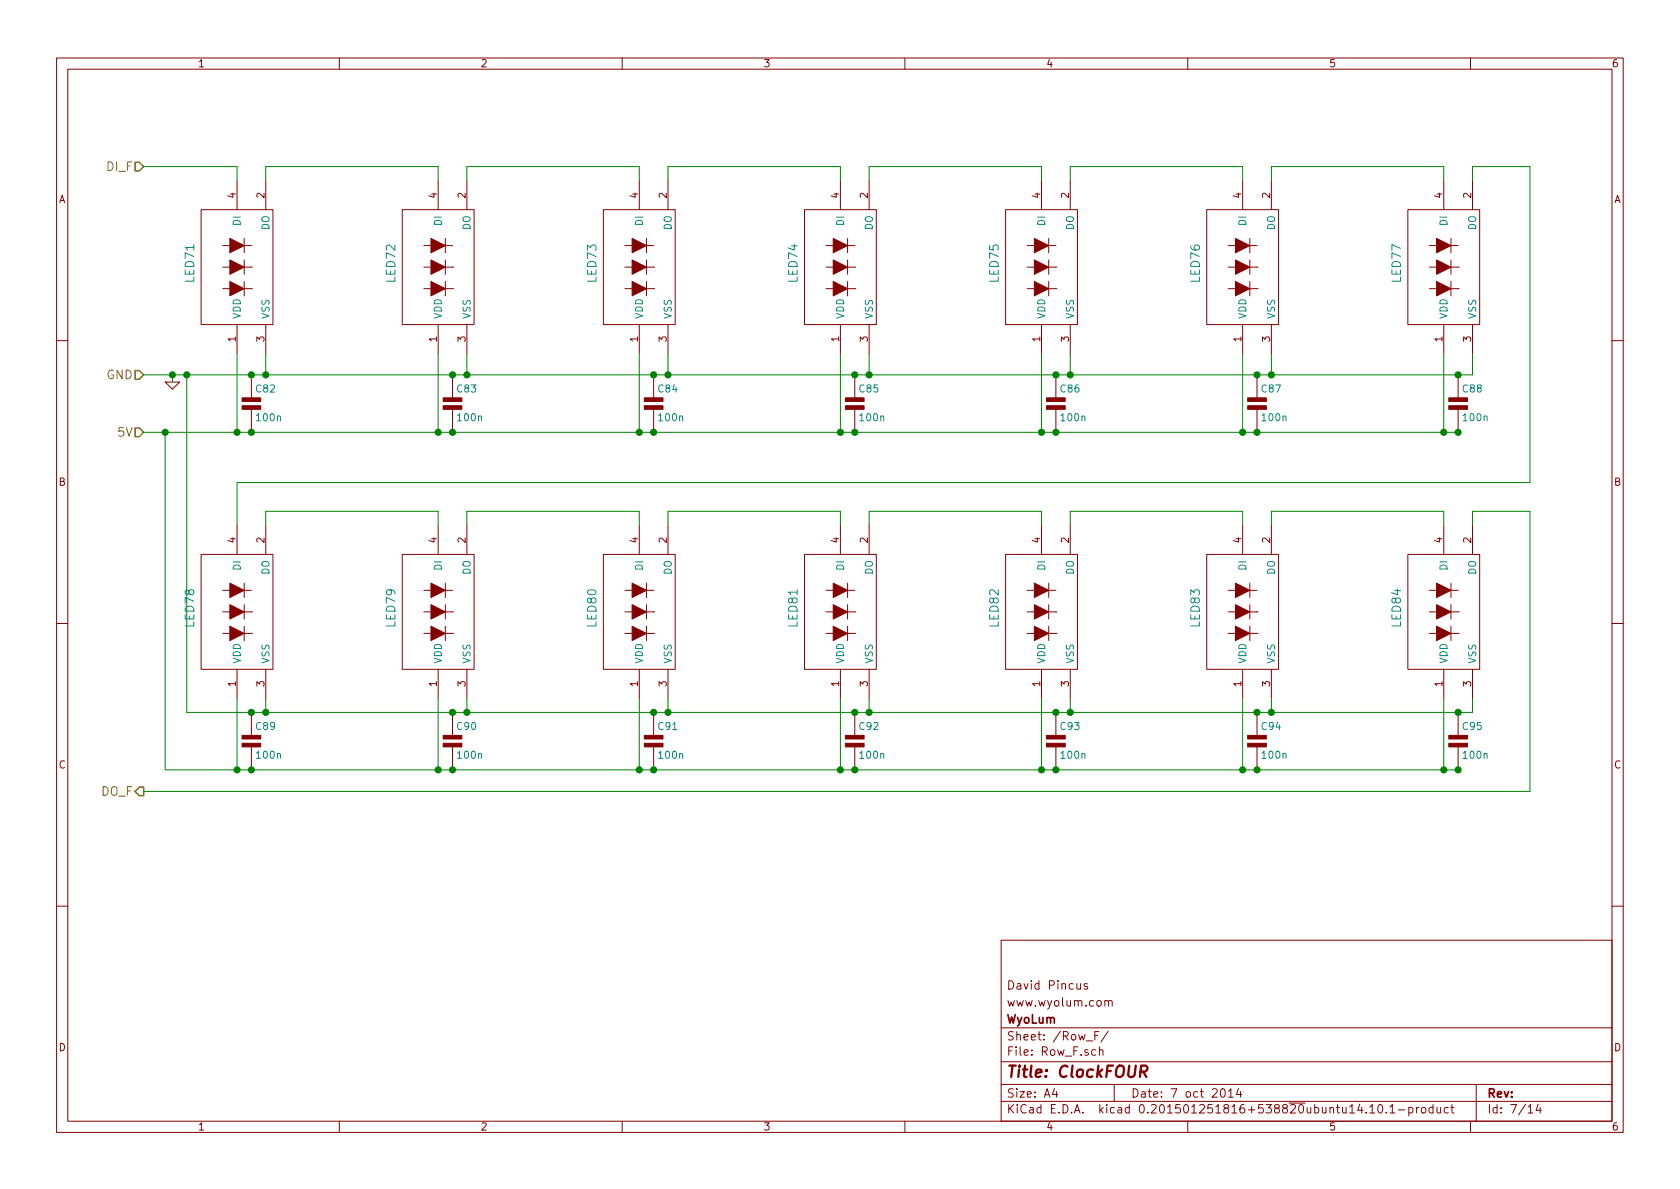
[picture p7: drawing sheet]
EESchema Schematic File Version 2
LIBS:ClockFOUR
LIBS:ClockFOUR-cache
EELAYER 25 0
EELAYER END
$Descr A4 11693 8268
encoding utf-8
Sheet 7 14
Title "ClockFOUR"
Date "7 oct 2014"
Rev ""
Comp "WyoLum"
Comment1 "www.wyolum.com"
Comment2 "David Pincus"
Comment3 ""
Comment4 ""
$EndDescr
Text HLabel 1000 5500 0    60   Output ~ 0
DO_F
Text HLabel 1000 2600 0    60   Input ~ 0
GND
Text HLabel 1000 1150 0    60   Input ~ 0
DI_F
Text HLabel 1000 3000 0    60   Input ~ 0
5V
$Comp
L GND #PWR016
U 1 1
P 1200 2650
F 0 "#PWR016" H 1200 2650 30  0001 C CNN
F 1 "GND" H 1200 2580 30  0001 C CNN
F 2 "" H 1200 2650 60  0001 C CNN
F 3 "" H 1200 2650 60  0001 C CNN
	1    1200 2650
	1    0    0    -1  
$EndComp
$Comp
L C2 C82
U 1 1
P 1750 2800
F 0 "C82" H 1775 2900 50  0000 L CNN
F 1 "100n" H 1775 2700 50  0000 L CNN
F 2 "C4_Pretty:c_0805_led" H 1750 2800 50  0001 C CNN
F 3 "" H 1750 2800 60  0001 C CNN
F 4 "CAP CER 0.1UF 25V 10% X7R 0805" H 1750 3000 60  0001 L CNN "Field4"
F 5 "100n, 25V" H 1750 3100 60  0001 L CNN "Field5"
F 6 "Surface Mount, MLCC" H 1750 3200 60  0001 L CNN "Field6"
F 7 "Kemet" H 1750 3300 60  0001 L CNN "Field7"
F 8 "C0805C104K3RACTU" H 1750 3400 60  0001 L CNN "Field8"
F 9 "Digikey" H 1750 3500 60  0001 L CNN "Field9"
F 10 "399-1168-1-ND" H 1750 3600 60  0001 L CNN "Field10"
F 11 "http://www.digikey.com/product-detail/en/C0805C104K3RACTU/399-1168-1-ND/411443" H 1750 3700 60  0001 L CNN "Field11"
	1    1750 2800
	1    0    0    -1  
$EndComp
Wire Wire Line
	1200 2600 1200 2650
Wire Wire Line
	1000 1150 1650 1150
Wire Wire Line
	1650 1150 1650 1250
Connection ~ 1200 2600
Wire Wire Line
	1850 1250 1850 1150
Wire Wire Line
	1850 1150 3050 1150
Wire Wire Line
	3050 1150 3050 1250
Wire Wire Line
	3250 1250 3250 1150
Wire Wire Line
	3250 1150 4450 1150
Wire Wire Line
	4450 1150 4450 1250
Wire Wire Line
	4650 1250 4650 1150
Wire Wire Line
	4650 1150 5850 1150
Wire Wire Line
	5850 1150 5850 1250
Wire Wire Line
	6050 1250 6050 1150
Wire Wire Line
	6050 1150 7250 1150
Wire Wire Line
	7250 1150 7250 1250
Wire Wire Line
	7450 1250 7450 1150
Wire Wire Line
	7450 1150 8650 1150
Wire Wire Line
	8650 1150 8650 1250
Wire Wire Line
	8850 1250 8850 1150
Wire Wire Line
	8850 1150 10050 1150
Wire Wire Line
	10050 1150 10050 1250
Wire Wire Line
	10250 1250 10250 1150
Wire Wire Line
	10250 1150 10650 1150
Wire Wire Line
	10650 3350 1650 3350
Wire Wire Line
	1650 3350 1650 3650
Wire Wire Line
	1850 3650 1850 3550
Wire Wire Line
	1850 3550 3050 3550
Wire Wire Line
	3050 3550 3050 3650
Wire Wire Line
	3250 3650 3250 3550
Wire Wire Line
	3250 3550 4450 3550
Wire Wire Line
	4450 3550 4450 3650
Wire Wire Line
	4650 3650 4650 3550
Wire Wire Line
	4650 3550 5850 3550
Wire Wire Line
	5850 3550 5850 3650
Wire Wire Line
	6050 3650 6050 3550
Wire Wire Line
	6050 3550 7250 3550
Wire Wire Line
	7250 3550 7250 3650
Wire Wire Line
	7450 3650 7450 3550
Wire Wire Line
	7450 3550 8650 3550
Wire Wire Line
	8650 3550 8650 3650
Wire Wire Line
	8850 3650 8850 3550
Wire Wire Line
	8850 3550 10050 3550
Wire Wire Line
	10050 3550 10050 3650
Wire Wire Line
	10250 3650 10250 3550
Wire Wire Line
	10250 3550 10650 3550
Wire Wire Line
	10650 3550 10650 5500
Wire Wire Line
	10650 5500 1000 5500
Wire Wire Line
	10650 1150 10650 3350
Wire Wire Line
	1000 2600 10250 2600
Wire Wire Line
	10250 2600 10250 2450
Wire Wire Line
	1000 3000 10150 3000
Wire Wire Line
	1850 2450 1850 2600
Connection ~ 1850 2600
Wire Wire Line
	3250 2450 3250 2600
Connection ~ 3250 2600
Wire Wire Line
	4650 2450 4650 2600
Connection ~ 4650 2600
Wire Wire Line
	6050 2450 6050 2600
Connection ~ 6050 2600
Wire Wire Line
	7450 2450 7450 2600
Connection ~ 7450 2600
Wire Wire Line
	8850 2450 8850 2600
Connection ~ 8850 2600
Wire Wire Line
	10050 3000 10050 2450
Wire Wire Line
	8650 2450 8650 3000
Connection ~ 8650 3000
Wire Wire Line
	7250 2450 7250 3000
Connection ~ 7250 3000
Wire Wire Line
	5850 2450 5850 3000
Connection ~ 5850 3000
Wire Wire Line
	4450 2450 4450 3000
Connection ~ 4450 3000
Wire Wire Line
	3050 2450 3050 3000
Connection ~ 3050 3000
Wire Wire Line
	1650 2450 1650 3000
Connection ~ 1650 3000
$Comp
L C2 C83
U 1 1
P 3150 2800
F 0 "C83" H 3175 2900 50  0000 L CNN
F 1 "100n" H 3175 2700 50  0000 L CNN
F 2 "C4_Pretty:c_0805_led" H 3150 2800 50  0001 C CNN
F 3 "" H 3150 2800 60  0001 C CNN
F 4 "CAP CER 0.1UF 25V 10% X7R 0805" H 3150 3000 60  0001 L CNN "Field4"
F 5 "100nF, 25V" H 3150 3100 60  0001 L CNN "Field5"
F 6 "Surface Mount, MLCC" H 3150 3200 60  0001 L CNN "Field6"
F 7 "Kemet" H 3150 3300 60  0001 L CNN "Field7"
F 8 "C0805C104K3RACTU" H 3150 3400 60  0001 L CNN "Field8"
F 9 "Digikey" H 3150 3500 60  0001 L CNN "Field9"
F 10 "399-1168-1-ND" H 3150 3600 60  0001 L CNN "Field10"
F 11 "http://www.digikey.com/product-detail/en/C0805C104K3RACTU/399-1168-1-ND/411443" H 3150 3700 60  0001 L CNN "Field11"
	1    3150 2800
	1    0    0    -1  
$EndComp
$Comp
L C2 C84
U 1 1
P 4550 2800
F 0 "C84" H 4575 2900 50  0000 L CNN
F 1 "100n" H 4575 2700 50  0000 L CNN
F 2 "C4_Pretty:c_0805_led" H 4550 2800 50  0001 C CNN
F 3 "" H 4550 2800 60  0001 C CNN
F 4 "CAP CER 0.1UF 25V 10% X7R 0805" H 4550 3000 60  0001 L CNN "Field4"
F 5 "100n, 25V" H 4550 3100 60  0001 L CNN "Field5"
F 6 "Surface Mount, MLCC" H 4550 3200 60  0001 L CNN "Field6"
F 7 "Kemet" H 4550 3300 60  0001 L CNN "Field7"
F 8 "C0805C104K3RACTU" H 4550 3400 60  0001 L CNN "Field8"
F 9 "Digikey" H 4550 3500 60  0001 L CNN "Field9"
F 10 "399-1168-1-ND" H 4550 3600 60  0001 L CNN "Field10"
F 11 "http://www.digikey.com/product-detail/en/C0805C104K3RACTU/399-1168-1-ND/411443" H 4550 3700 60  0001 L CNN "Field11"
	1    4550 2800
	1    0    0    -1  
$EndComp
$Comp
L C2 C85
U 1 1
P 5950 2800
F 0 "C85" H 5975 2900 50  0000 L CNN
F 1 "100n" H 5975 2700 50  0000 L CNN
F 2 "C4_Pretty:c_0805_led" H 5950 2800 50  0001 C CNN
F 3 "" H 5950 2800 60  0001 C CNN
F 4 "CAP CER 0.1UF 25V 10% X7R 0805" H 5950 3000 60  0001 L CNN "Field4"
F 5 "100nF, 25V" H 5950 3100 60  0001 L CNN "Field5"
F 6 "Surface Mount, MLCC" H 5950 3200 60  0001 L CNN "Field6"
F 7 "Kemet" H 5950 3300 60  0001 L CNN "Field7"
F 8 "C0805C104K3RACTU" H 5950 3400 60  0001 L CNN "Field8"
F 9 "Digikey" H 5950 3500 60  0001 L CNN "Field9"
F 10 "399-1168-1-ND" H 5950 3600 60  0001 L CNN "Field10"
F 11 "http://www.digikey.com/product-detail/en/C0805C104K3RACTU/399-1168-1-ND/411443" H 5950 3700 60  0001 L CNN "Field11"
	1    5950 2800
	1    0    0    -1  
$EndComp
$Comp
L C2 C86
U 1 1
P 7350 2800
F 0 "C86" H 7375 2900 50  0000 L CNN
F 1 "100n" H 7375 2700 50  0000 L CNN
F 2 "C4_Pretty:c_0805_led" H 7350 2800 50  0001 C CNN
F 3 "" H 7350 2800 60  0001 C CNN
F 4 "CAP CER 0.1UF 25V 10% X7R 0805" H 7350 3000 60  0001 L CNN "Field4"
F 5 "100n, 25V" H 7350 3100 60  0001 L CNN "Field5"
F 6 "Surface Mount, MLCC" H 7350 3200 60  0001 L CNN "Field6"
F 7 "Kemet" H 7350 3300 60  0001 L CNN "Field7"
F 8 "C0805C104K3RACTU" H 7350 3400 60  0001 L CNN "Field8"
F 9 "Digikey" H 7350 3500 60  0001 L CNN "Field9"
F 10 "399-1168-1-ND" H 7350 3600 60  0001 L CNN "Field10"
F 11 "http://www.digikey.com/product-detail/en/C0805C104K3RACTU/399-1168-1-ND/411443" H 7350 3700 60  0001 L CNN "Field11"
	1    7350 2800
	1    0    0    -1  
$EndComp
$Comp
L C2 C87
U 1 1
P 8750 2800
F 0 "C87" H 8775 2900 50  0000 L CNN
F 1 "100n" H 8775 2700 50  0000 L CNN
F 2 "C4_Pretty:c_0805_led" H 8750 2800 50  0001 C CNN
F 3 "" H 8750 2800 60  0001 C CNN
F 4 "CAP CER 0.1UF 25V 10% X7R 0805" H 8750 3000 60  0001 L CNN "Field4"
F 5 "100nF, 25V" H 8750 3100 60  0001 L CNN "Field5"
F 6 "Surface Mount, MLCC" H 8750 3200 60  0001 L CNN "Field6"
F 7 "Kemet" H 8750 3300 60  0001 L CNN "Field7"
F 8 "C0805C104K3RACTU" H 8750 3400 60  0001 L CNN "Field8"
F 9 "Digikey" H 8750 3500 60  0001 L CNN "Field9"
F 10 "399-1168-1-ND" H 8750 3600 60  0001 L CNN "Field10"
F 11 "http://www.digikey.com/product-detail/en/C0805C104K3RACTU/399-1168-1-ND/411443" H 8750 3700 60  0001 L CNN "Field11"
	1    8750 2800
	1    0    0    -1  
$EndComp
$Comp
L C2 C88
U 1 1
P 10150 2800
F 0 "C88" H 10175 2900 50  0000 L CNN
F 1 "100n" H 10175 2700 50  0000 L CNN
F 2 "C4_Pretty:c_0805_led" H 10150 2800 50  0001 C CNN
F 3 "" H 10150 2800 60  0001 C CNN
F 4 "CAP CER 0.1UF 25V 10% X7R 0805" H 10150 3000 60  0001 L CNN "Field4"
F 5 "100n, 25V" H 10150 3100 60  0001 L CNN "Field5"
F 6 "Surface Mount, MLCC" H 10150 3200 60  0001 L CNN "Field6"
F 7 "Kemet" H 10150 3300 60  0001 L CNN "Field7"
F 8 "C0805C104K3RACTU" H 10150 3400 60  0001 L CNN "Field8"
F 9 "Digikey" H 10150 3500 60  0001 L CNN "Field9"
F 10 "399-1168-1-ND" H 10150 3600 60  0001 L CNN "Field10"
F 11 "http://www.digikey.com/product-detail/en/C0805C104K3RACTU/399-1168-1-ND/411443" H 10150 3700 60  0001 L CNN "Field11"
	1    10150 2800
	1    0    0    -1  
$EndComp
Connection ~ 10050 3000
$Comp
L C2 C89
U 1 1
P 1750 5150
F 0 "C89" H 1775 5250 50  0000 L CNN
F 1 "100n" H 1775 5050 50  0000 L CNN
F 2 "C4_Pretty:c_0805_led" H 1750 5150 50  0001 C CNN
F 3 "" H 1750 5150 60  0001 C CNN
F 4 "CAP CER 0.1UF 25V 10% X7R 0805" H 1750 5350 60  0001 L CNN "Field4"
F 5 "100nF, 25V" H 1750 5450 60  0001 L CNN "Field5"
F 6 "Surface Mount, MLCC" H 1750 5550 60  0001 L CNN "Field6"
F 7 "Kemet" H 1750 5650 60  0001 L CNN "Field7"
F 8 "C0805C104K3RACTU" H 1750 5750 60  0001 L CNN "Field8"
F 9 "Digikey" H 1750 5850 60  0001 L CNN "Field9"
F 10 "399-1168-1-ND" H 1750 5950 60  0001 L CNN "Field10"
F 11 "http://www.digikey.com/product-detail/en/C0805C104K3RACTU/399-1168-1-ND/411443" H 1750 6050 60  0001 L CNN "Field11"
	1    1750 5150
	1    0    0    -1  
$EndComp
Wire Wire Line
	1300 2600 1300 4950
Wire Wire Line
	1300 4950 10250 4950
Wire Wire Line
	1850 4950 1850 4850
Wire Wire Line
	10250 4950 10250 4850
Connection ~ 1850 4950
Wire Wire Line
	8850 4950 8850 4850
Connection ~ 8850 4950
Wire Wire Line
	7450 4950 7450 4850
Connection ~ 7450 4950
Wire Wire Line
	6050 4950 6050 4850
Connection ~ 6050 4950
Wire Wire Line
	4650 4950 4650 4850
Connection ~ 4650 4950
Wire Wire Line
	3250 4950 3250 4850
Connection ~ 3250 4950
Connection ~ 1750 4950
Connection ~ 7350 2600
Connection ~ 8750 2600
Connection ~ 5950 2600
Connection ~ 5950 3000
Connection ~ 7350 3000
Connection ~ 8750 3000
Connection ~ 10150 2600
Connection ~ 10150 3000
Connection ~ 4550 2600
Connection ~ 4550 3000
Connection ~ 3150 3000
Connection ~ 3150 2600
Connection ~ 1750 2600
Connection ~ 1750 3000
Wire Wire Line
	1150 3000 1150 5350
Wire Wire Line
	1150 5350 10150 5350
Connection ~ 1150 3000
Wire Wire Line
	10050 4850 10050 5350
Connection ~ 1750 5350
Wire Wire Line
	8650 4850 8650 5350
Connection ~ 8650 5350
Wire Wire Line
	7250 4850 7250 5350
Connection ~ 7250 5350
Wire Wire Line
	5850 4850 5850 5350
Connection ~ 5850 5350
Wire Wire Line
	4450 4850 4450 5350
Connection ~ 4450 5350
Wire Wire Line
	3050 4850 3050 5350
Connection ~ 3050 5350
Wire Wire Line
	1650 4850 1650 5350
Connection ~ 1650 5350
$Comp
L C2 C90
U 1 1
P 3150 5150
F 0 "C90" H 3175 5250 50  0000 L CNN
F 1 "100n" H 3175 5050 50  0000 L CNN
F 2 "C4_Pretty:c_0805_led" H 3150 5150 50  0001 C CNN
F 3 "" H 3150 5150 60  0001 C CNN
F 4 "CAP CER 0.1UF 25V 10% X7R 0805" H 3150 5350 60  0001 L CNN "Field4"
F 5 "100n, 25V" H 3150 5450 60  0001 L CNN "Field5"
F 6 "Surface Mount, MLCC" H 3150 5550 60  0001 L CNN "Field6"
F 7 "Kemet" H 3150 5650 60  0001 L CNN "Field7"
F 8 "C0805C104K3RACTU" H 3150 5750 60  0001 L CNN "Field8"
F 9 "Digikey" H 3150 5850 60  0001 L CNN "Field9"
F 10 "399-1168-1-ND" H 3150 5950 60  0001 L CNN "Field10"
F 11 "http://www.digikey.com/product-detail/en/C0805C104K3RACTU/399-1168-1-ND/411443" H 3150 6050 60  0001 L CNN "Field11"
	1    3150 5150
	1    0    0    -1  
$EndComp
$Comp
L C2 C91
U 1 1
P 4550 5150
F 0 "C91" H 4575 5250 50  0000 L CNN
F 1 "100n" H 4575 5050 50  0000 L CNN
F 2 "C4_Pretty:c_0805_led" H 4550 5150 50  0001 C CNN
F 3 "" H 4550 5150 60  0001 C CNN
F 4 "CAP CER 0.1UF 25V 10% X7R 0805" H 4550 5350 60  0001 L CNN "Field4"
F 5 "100nF, 25V" H 4550 5450 60  0001 L CNN "Field5"
F 6 "Surface Mount, MLCC" H 4550 5550 60  0001 L CNN "Field6"
F 7 "Kemet" H 4550 5650 60  0001 L CNN "Field7"
F 8 "C0805C104K3RACTU" H 4550 5750 60  0001 L CNN "Field8"
F 9 "Digikey" H 4550 5850 60  0001 L CNN "Field9"
F 10 "399-1168-1-ND" H 4550 5950 60  0001 L CNN "Field10"
F 11 "http://www.digikey.com/product-detail/en/C0805C104K3RACTU/399-1168-1-ND/411443" H 4550 6050 60  0001 L CNN "Field11"
	1    4550 5150
	1    0    0    -1  
$EndComp
$Comp
L C2 C92
U 1 1
P 5950 5150
F 0 "C92" H 5975 5250 50  0000 L CNN
F 1 "100n" H 5975 5050 50  0000 L CNN
F 2 "C4_Pretty:c_0805_led" H 5950 5150 50  0001 C CNN
F 3 "" H 5950 5150 60  0001 C CNN
F 4 "CAP CER 0.1UF 25V 10% X7R 0805" H 5950 5350 60  0001 L CNN "Field4"
F 5 "100n, 25V" H 5950 5450 60  0001 L CNN "Field5"
F 6 "Surface Mount, MLCC" H 5950 5550 60  0001 L CNN "Field6"
F 7 "Kemet" H 5950 5650 60  0001 L CNN "Field7"
F 8 "C0805C104K3RACTU" H 5950 5750 60  0001 L CNN "Field8"
F 9 "Digikey" H 5950 5850 60  0001 L CNN "Field9"
F 10 "399-1168-1-ND" H 5950 5950 60  0001 L CNN "Field10"
F 11 "http://www.digikey.com/product-detail/en/C0805C104K3RACTU/399-1168-1-ND/411443" H 5950 6050 60  0001 L CNN "Field11"
	1    5950 5150
	1    0    0    -1  
$EndComp
$Comp
L C2 C93
U 1 1
P 7350 5150
F 0 "C93" H 7375 5250 50  0000 L CNN
F 1 "100n" H 7375 5050 50  0000 L CNN
F 2 "C4_Pretty:c_0805_led" H 7350 5150 50  0001 C CNN
F 3 "" H 7350 5150 60  0001 C CNN
F 4 "CAP CER 0.1UF 25V 10% X7R 0805" H 7350 5350 60  0001 L CNN "Field4"
F 5 "100nF, 25V" H 7350 5450 60  0001 L CNN "Field5"
F 6 "Surface Mount, MLCC" H 7350 5550 60  0001 L CNN "Field6"
F 7 "Kemet" H 7350 5650 60  0001 L CNN "Field7"
F 8 "C0805C104K3RACTU" H 7350 5750 60  0001 L CNN "Field8"
F 9 "Digikey" H 7350 5850 60  0001 L CNN "Field9"
F 10 "399-1168-1-ND" H 7350 5950 60  0001 L CNN "Field10"
F 11 "http://www.digikey.com/product-detail/en/C0805C104K3RACTU/399-1168-1-ND/411443" H 7350 6050 60  0001 L CNN "Field11"
	1    7350 5150
	1    0    0    -1  
$EndComp
$Comp
L C2 C94
U 1 1
P 8750 5150
F 0 "C94" H 8775 5250 50  0000 L CNN
F 1 "100n" H 8775 5050 50  0000 L CNN
F 2 "C4_Pretty:c_0805_led" H 8750 5150 50  0001 C CNN
F 3 "" H 8750 5150 60  0001 C CNN
F 4 "CAP CER 0.1UF 25V 10% X7R 0805" H 8750 5350 60  0001 L CNN "Field4"
F 5 "100n, 25V" H 8750 5450 60  0001 L CNN "Field5"
F 6 "Surface Mount, MLCC" H 8750 5550 60  0001 L CNN "Field6"
F 7 "Kemet" H 8750 5650 60  0001 L CNN "Field7"
F 8 "C0805C104K3RACTU" H 8750 5750 60  0001 L CNN "Field8"
F 9 "Digikey" H 8750 5850 60  0001 L CNN "Field9"
F 10 "399-1168-1-ND" H 8750 5950 60  0001 L CNN "Field10"
F 11 "http://www.digikey.com/product-detail/en/C0805C104K3RACTU/399-1168-1-ND/411443" H 8750 6050 60  0001 L CNN "Field11"
	1    8750 5150
	1    0    0    -1  
$EndComp
$Comp
L C2 C95
U 1 1
P 10150 5150
F 0 "C95" H 10175 5250 50  0000 L CNN
F 1 "100n" H 10175 5050 50  0000 L CNN
F 2 "C4_Pretty:c_0805_led" H 10150 5150 50  0001 C CNN
F 3 "" H 10150 5150 60  0001 C CNN
F 4 "CAP CER 0.1UF 25V 10% X7R 0805" H 10150 5350 60  0001 L CNN "Field4"
F 5 "100nF, 25V" H 10150 5450 60  0001 L CNN "Field5"
F 6 "Surface Mount, MLCC" H 10150 5550 60  0001 L CNN "Field6"
F 7 "Kemet" H 10150 5650 60  0001 L CNN "Field7"
F 8 "C0805C104K3RACTU" H 10150 5750 60  0001 L CNN "Field8"
F 9 "Digikey" H 10150 5850 60  0001 L CNN "Field9"
F 10 "399-1168-1-ND" H 10150 5950 60  0001 L CNN "Field10"
F 11 "http://www.digikey.com/product-detail/en/C0805C104K3RACTU/399-1168-1-ND/411443" H 10150 6050 60  0001 L CNN "Field11"
	1    10150 5150
	1    0    0    -1  
$EndComp
Connection ~ 10150 5350
Connection ~ 10150 4950
Connection ~ 8750 5350
Connection ~ 8750 4950
Connection ~ 7350 4950
Connection ~ 7350 5350
Connection ~ 5950 5350
Connection ~ 5950 4950
Connection ~ 4550 4950
Connection ~ 4550 5350
Connection ~ 3150 5350
Connection ~ 3150 4950
Connection ~ 1300 2600
Connection ~ 10050 5350
$Comp
L WS2812B LED71
U 1 1
P 1575 1825
F 0 "LED71" V 1325 1825 60  0000 C CNN
F 1 "WS2812B" V 1975 1825 60  0001 C CNN
F 2 "C4_Pretty:RGB_WS2811B" H 1575 1825 60  0001 C CNN
F 3 "~" H 1575 1825 60  0000 C CNN
	1    1575 1825
	1    0    0    -1  
$EndComp
$Comp
L WS2812B LED72
U 1 1
P 2975 1825
F 0 "LED72" V 2725 1825 60  0000 C CNN
F 1 "WS2812B" V 3375 1825 60  0001 C CNN
F 2 "C4_Pretty:RGB_WS2811B" H 2975 1825 60  0001 C CNN
F 3 "~" H 2975 1825 60  0000 C CNN
	1    2975 1825
	1    0    0    -1  
$EndComp
$Comp
L WS2812B LED73
U 1 1
P 4375 1825
F 0 "LED73" V 4125 1825 60  0000 C CNN
F 1 "WS2812B" V 4775 1825 60  0001 C CNN
F 2 "C4_Pretty:RGB_WS2811B" H 4375 1825 60  0001 C CNN
F 3 "~" H 4375 1825 60  0000 C CNN
	1    4375 1825
	1    0    0    -1  
$EndComp
$Comp
L WS2812B LED74
U 1 1
P 5775 1825
F 0 "LED74" V 5525 1825 60  0000 C CNN
F 1 "WS2812B" V 6175 1825 60  0001 C CNN
F 2 "C4_Pretty:RGB_WS2811B" H 5775 1825 60  0001 C CNN
F 3 "~" H 5775 1825 60  0000 C CNN
	1    5775 1825
	1    0    0    -1  
$EndComp
$Comp
L WS2812B LED75
U 1 1
P 7175 1825
F 0 "LED75" V 6925 1825 60  0000 C CNN
F 1 "WS2812B" V 7575 1825 60  0001 C CNN
F 2 "C4_Pretty:RGB_WS2811B" H 7175 1825 60  0001 C CNN
F 3 "~" H 7175 1825 60  0000 C CNN
	1    7175 1825
	1    0    0    -1  
$EndComp
$Comp
L WS2812B LED76
U 1 1
P 8575 1825
F 0 "LED76" V 8325 1825 60  0000 C CNN
F 1 "WS2812B" V 8975 1825 60  0001 C CNN
F 2 "C4_Pretty:RGB_WS2811B" H 8575 1825 60  0001 C CNN
F 3 "~" H 8575 1825 60  0000 C CNN
	1    8575 1825
	1    0    0    -1  
$EndComp
$Comp
L WS2812B LED77
U 1 1
P 9975 1825
F 0 "LED77" V 9725 1825 60  0000 C CNN
F 1 "WS2812B" V 10375 1825 60  0001 C CNN
F 2 "C4_Pretty:RGB_WS2811B" H 9975 1825 60  0001 C CNN
F 3 "~" H 9975 1825 60  0000 C CNN
	1    9975 1825
	1    0    0    -1  
$EndComp
$Comp
L WS2812B LED78
U 1 1
P 1575 4225
F 0 "LED78" V 1325 4225 60  0000 C CNN
F 1 "WS2812B" V 1975 4225 60  0001 C CNN
F 2 "C4_Pretty:RGB_WS2811B" H 1575 4225 60  0001 C CNN
F 3 "~" H 1575 4225 60  0000 C CNN
	1    1575 4225
	1    0    0    -1  
$EndComp
$Comp
L WS2812B LED79
U 1 1
P 2975 4225
F 0 "LED79" V 2725 4225 60  0000 C CNN
F 1 "WS2812B" V 3375 4225 60  0001 C CNN
F 2 "C4_Pretty:RGB_WS2811B" H 2975 4225 60  0001 C CNN
F 3 "~" H 2975 4225 60  0000 C CNN
	1    2975 4225
	1    0    0    -1  
$EndComp
$Comp
L WS2812B LED80
U 1 1
P 4375 4225
F 0 "LED80" V 4125 4225 60  0000 C CNN
F 1 "WS2812B" V 4775 4225 60  0001 C CNN
F 2 "C4_Pretty:RGB_WS2811B" H 4375 4225 60  0001 C CNN
F 3 "~" H 4375 4225 60  0000 C CNN
	1    4375 4225
	1    0    0    -1  
$EndComp
$Comp
L WS2812B LED81
U 1 1
P 5775 4225
F 0 "LED81" V 5525 4225 60  0000 C CNN
F 1 "WS2812B" V 6175 4225 60  0001 C CNN
F 2 "C4_Pretty:RGB_WS2811B" H 5775 4225 60  0001 C CNN
F 3 "~" H 5775 4225 60  0000 C CNN
	1    5775 4225
	1    0    0    -1  
$EndComp
$Comp
L WS2812B LED82
U 1 1
P 7175 4225
F 0 "LED82" V 6925 4225 60  0000 C CNN
F 1 "WS2812B" V 7575 4225 60  0001 C CNN
F 2 "C4_Pretty:RGB_WS2811B" H 7175 4225 60  0001 C CNN
F 3 "~" H 7175 4225 60  0000 C CNN
	1    7175 4225
	1    0    0    -1  
$EndComp
$Comp
L WS2812B LED83
U 1 1
P 8575 4225
F 0 "LED83" V 8325 4225 60  0000 C CNN
F 1 "WS2812B" V 8975 4225 60  0001 C CNN
F 2 "C4_Pretty:RGB_WS2811B" H 8575 4225 60  0001 C CNN
F 3 "~" H 8575 4225 60  0000 C CNN
	1    8575 4225
	1    0    0    -1  
$EndComp
$Comp
L WS2812B LED84
U 1 1
P 9975 4225
F 0 "LED84" V 9725 4225 60  0000 C CNN
F 1 "WS2812B" V 10375 4225 60  0001 C CNN
F 2 "C4_Pretty:RGB_WS2811B" H 9975 4225 60  0001 C CNN
F 3 "~" H 9975 4225 60  0000 C CNN
	1    9975 4225
	1    0    0    -1  
$EndComp
$EndSCHEMATC
